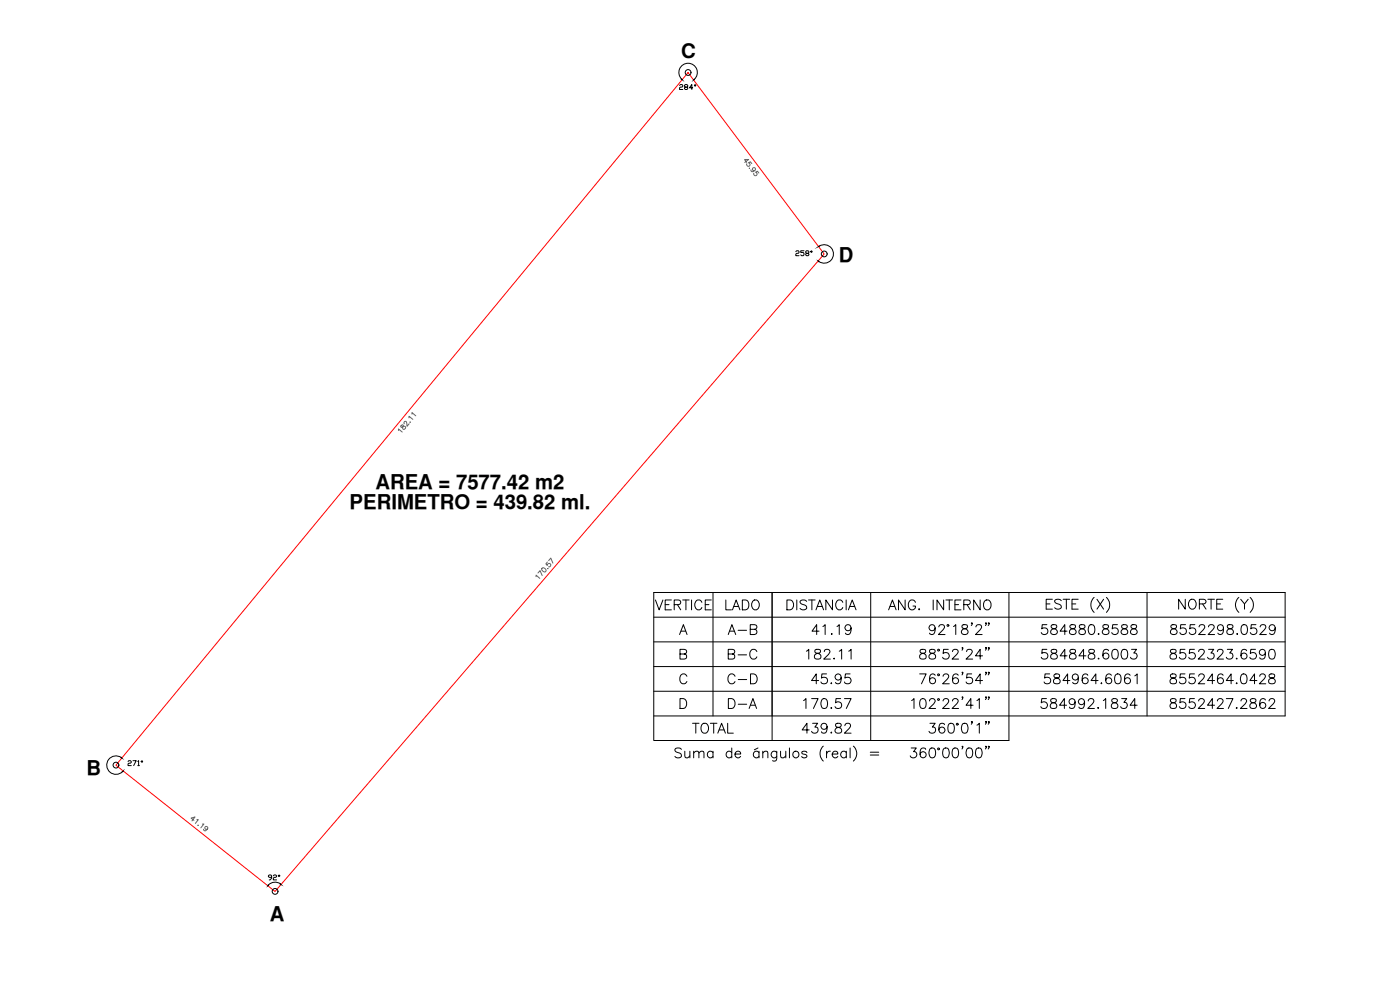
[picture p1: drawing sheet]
<svg xmlns="http://www.w3.org/2000/svg" width="420mm" height="297mm" viewBox="0 0 420 297" stroke-linecap="round" stroke-linejoin="round" font-family="sans-serif">
<!-- layer: Unknown Area Type -->
<path d="M206.5 21.8l40.8 54.4-164.8 191.3-47.7-37.9z" fill="none" stroke="#f00" stroke-width=".3"/>
<!-- layer: DISTANCIA -->
<g fill="none" stroke="#636466" stroke-width=".3">
<path d="M223.5 48.7l1.2-.8h-1.2l.6 .8M224.9 50.4v.2zM225.4 50.9l-.1 .2a.73 .73 0 0 0 1 .3 .73 .73 0 0 0 .4-.9 .47 .47 0 0 0-.7-.2 .47 .47 0 0 0-.1 .7 .47 .47 0 0 0 .6 .2M225.6 49.1l-.4-.6-.6 .4a.53 .53 0 0 1 .5 .6 .53 .53 0 0 1-.7 .4 .53 .53 0 0 1-.3-.8M227.7 51.9l-.4-.5-.5 .3a.54 .54 0 0 1 .5 .6 .54 .54 0 0 1-.7 .4 .54 .54 0 0 1-.3-.7M119.6 129.2v-.5l1.1 .9M120.3 127.8v.2l.3 .2a.61 .61 0 0 1 .6-.3 .61 .61 0 0 1 .5 .4l-.4 .5a.59 .59 0 0 1-.5-.4 .59 .59 0 0 1 .3-.7l-.4-.3zM121.4 127.1l-.1-.4 .5-.3 .4 1.5 .6-.8M122.7 125.4l.1-.5 1.1 .9M123 126.6l.2 .1zM123.6 124.3v-.5l1.2 1M160.9 173v-.4l1.1 .9"/>
<path d="M161.4 171.9l.7-.7 .6 1.5M162.7 170.4a.74 .74 0 0 1 1 .3 .74 .74 0 0 1-.1 .9l-1-.6zM164.3 168.6l-.5 .6 .4 .4a.53 .53 0 0 1 .6-.6 .53 .53 0 0 1 .5 .6 .53 .53 0 0 1-.7 .5M164.4 170.6l.1 .1zM164.7 168.2l.6-.8 .6 1.6M58.2 246.1l-.9-.6 1.2-.4-.9 1.2M59.1 245.9h.4l-.9 1.2M59.5 247.6h.1M60.7 247.2h.5l-.9 1.2M62.3 248.7a.47 .47 0 0 1-.8-.1 .47 .47 0 0 1 .3-.7 .47 .47 0 0 1 .6 .6l-.9 .8-.3-.2-.1-.3"/>
</g>
<!-- layer: ANGULOS -->
<path d="M204.5 23.7a2.77 2.77 0 0 1 .1-3.9 2.77 2.77 0 0 1 3.9 .1 2.77 2.77 0 0 1-.1 3.9M245.9 73.8a2.77 2.77 0 0 1 4.2 2.5 2.77 2.77 0 0 1-4.3 2.2M36.4 227.3a2.77 2.77 0 0 0-3.8 .6 2.77 2.77 0 0 0 .4 3.8 2.77 2.77 0 0 0 3.8-.2M38.4 228.5l.2-.3h.5l.3 .3-.3 .5-.7 .2v.5h1M39.9 228.2h1l-.8 1.5M41.3 228.5l.3-.3v1.5M41.3 229.7h.6M42.4 228.5l.2-.3 .2 .3-.2 .2z" fill="none" stroke="#000" stroke-width=".3"/>
<path d="M36.4 227.3l.2 .2zM36.7 231.5l.2-.2z" fill="#000" stroke="#000" stroke-width=".3"/>
<!-- layer: VERTICES -->
<g fill="none" stroke="#000" stroke-width=".3">
<circle cx="206.5" cy="21.8" r=".87"/>
<circle cx="247.4" cy="76.2" r=".87"/>
<circle cx="34.8" cy="229.6" r=".87"/>
<circle cx="82.6" cy="267.5" r=".87"/>
</g>
<!-- layer: DATOS_TECNICOS -->
<g fill="none" stroke="#000" stroke-width=".3">
<path d="M214 177.8v37M231.7 177.8v44.4M261.3 177.8v44.4M302.8 177.8v44.4h-106.6v-44.4h189.5v37h-189.5M315.8 179.8h-1.8v3h1.8M319.1 179.8h1.9M320 179.8v3M323.6 179.8h-1.9v3h1.9M328.4 179.3a3 3 0 0 0 0 4.4M329.2 179.8l2 3M331.2 179.8l-2 3M332 179.3a3 3 0 0 1 0 4.4"/>
<path d="M344.2 177.8v37M355.7 179.8v3l-2-3v3M362.5 179.8h2M363.5 179.8v3M367 179.8h-1.8v3h1.8M371.8 179.3a2.96 2.96 0 0 0 0 4.4M372.3 179.8l1.2 1.4v1.6M374.6 179.8l-1.1 1.4M375.2 179.3a3 3 0 0 1 0 4.4M196.2 185.2h189.5M196.2 192.6h189.5M196.2 200h189.5"/>
<path d="M203.9 190.4l1.2-3 1.1 3M204.1 196.2l1.7-.1 .3-.5-.2-.5-.6-.3h-1.2v3l1.7-.2a.77 .77 0 0 0 .3-.8 .77 .77 0 0 0-.8-.6M204.4 189.4h1.4M276.3 195a.6 .6 0 0 0 .2 .9 1.07 1.07 0 0 1 1.2 .5 1.07 1.07 0 0 1 0 1.2l-1 .2-.6-.3a1.1 1.1 0 0 1 .1-1.2 1.1 1.1 0 0 1 1.2-.4 .6 .6 0 0 0 .3-.9zM279.1 195a.6 .6 0 0 0 .3 .9 1.05 1.05 0 0 1 1.2 .5 1.05 1.05 0 0 1-.1 1.2l-1 .2a.85 .85 0 0 1-.8-1 .85 .85 0 0 1 .9-.7l.9-.3 .2-.5a1.17 1.17 0 0 0-1.6-.3zM280.7 188.4a.93 .93 0 0 1-1.3 .9 .93 .93 0 0 1-.4-1.5 .93 .93 0 0 1 1.5 0 1.59 1.59 0 0 1-1 2.6l-.5-.4M281.8 188.1l.1-.4a.98 .98 0 0 1 1.4 0 .94 .94 0 0 1-.3 1.2l-1.4 1.5h2M284.6 194.8h-1.4l-.2 1.3a1.06 1.06 0 0 1 1.6-.1 1.06 1.06 0 0 1-.2 1.6 1.06 1.06 0 0 1-1.5-.4M285.9 195.5l.1-.4a1.02 1.02 0 0 1 1.4 0 .95 .95 0 0 1-.3 1.3l-1.4 1.4h2M286.2 188l.6-.6v3M288.8 187.6a.6 .6 0 0 0 .3 .9 1.1 1.1 0 0 1 1.1 .4 1.1 1.1 0 0 1 .2 1.2 1.04 1.04 0 0 1-1.2 .3 1.04 1.04 0 0 1-.7-1 1.75 1.75 0 0 1 1.7-1l.2-.6a1.1 1.1 0 0 0-1.6-.2zM289 194.4h-.3l.1-.2 .2 .2-.3 .7"/>
<path d="M290.1 195.5l.1-.4a.95 .95 0 0 1 1.6 .3l-.4 1-1.5 1.4h2M291.8 187h-.3l.1-.2 .2 .2-.3 .7M292.9 188.1l.2-.4a.98 .98 0 0 1 1.4 0 .94 .94 0 0 1-.3 1.2l-1.4 1.5h2M294.9 196.8h-2.1l1.4-2v3M296 187h-.3l.2-.2 .1 .2-.3 .7M296 194.4h-.3l.2-.2 .1 .2-.3 .7M296.9 187h-.3l.1-.2 .2 .2-.3 .7M296.9 194.4h-.3l.1-.2 .2 .2-.3 .7M314 181.2h1.1M318.5 180.2a1.12 1.12 0 0 0-1.1-.4 1.12 1.12 0 0 0-.9 .7 2.01 2.01 0 0 0 1.7 1l.3 .8a1.32 1.32 0 0 1-2 0M321.7 181.2h1.2M357 180.2l.3-.3a1.43 1.43 0 0 1 1.7 .7 1.43 1.43 0 0 1-.3 1.7l-.3 .3a1.4 1.4 0 0 1-1.7-.6 1.4 1.4 0 0 1 .3-1.8z"/>
<path d="M359.9 181.2h1.3a.79 .79 0 0 0 .7-.8l-.3-.5-.4-.1h-1.3v3M360.9 181.2l1 1.6M365.2 181.2h1.1M196.2 207.4h189.5M204.1 209.6h1a1.59 1.59 0 0 1 1 1.5 1.59 1.59 0 0 1-1 1.5h-1zM206.1 202.9a1.09 1.09 0 0 0-1.2-.7 1.09 1.09 0 0 0-.9 1.1 1.29 1.29 0 0 0 .3 1.5 1.29 1.29 0 0 0 1.4 .2l.4-.5M273.6 210.2l.7-.6v3M276 202.2h1.9l-1.4 3M276.4 209.8a.91 .91 0 0 1 1.4 .4 2.5 2.5 0 0 1-.3 2.2 .98 .98 0 0 1-1.4-.4 2.46 2.46 0 0 1 .3-2.2zM279 210.3l.1-.4 .4-.3a.93 .93 0 0 1 1.2 .6l-.5 1-1.4 1.4h2M279.1 217h1.6l-.9 1.2a.95 .95 0 0 1 1 1.1 .95 .95 0 0 1-1.3 .7l-.4-.1-.3-.5M280.7 202.6a.85 .85 0 0 0-1.3-.2 1.74 1.74 0 0 0 .4 2.8 .92 .92 0 0 0 1-.9 .92 .92 0 0 0-.9-1 .92 .92 0 0 0-.9 .9"/>
<path d="M283 202.9v-.1a.93 .93 0 0 1 1.2-.6l.4 .3a.95 .95 0 0 1-.3 1.3l-1.4 1.4h2M283 210.3v-.1a.93 .93 0 0 1 1.2-.6l.4 .3a.95 .95 0 0 1-.3 1.3l-1.4 1.4h2M283.4 217.4a.83 .83 0 0 0-.8-.4 .83 .83 0 0 0-.7 .6 1.69 1.69 0 0 0 .7 2.4 .92 .92 0 0 0 1-.9 .92 .92 0 0 0-.9-1 .92 .92 0 0 0-.9 .9M284.9 217.1a.98 .98 0 0 1 1.4 .5 2.57 2.57 0 0 1-.3 2.3 .98 .98 0 0 1-1.4-.5 2.57 2.57 0 0 1 .3-2.3zM285.9 210.3l.1-.4 .4-.3h.6l.4 .3a.95 .95 0 0 1-.3 1.3l-1.4 1.4h2M287.6 202.6a.84 .84 0 0 0-1.3-.2 1.74 1.74 0 0 0 .4 2.8 .92 .92 0 0 0 1-.9 .92 .92 0 0 0-.9-1 .92 .92 0 0 0-.9 .9M289 201.8l-.2 .1-.1-.1h.3l-.3 .7M289 209.2l-.2 .2-.1-.2h.3l-.3 .7M289 217.1a.97 .97 0 0 1 1.4 .5 1.49 1.49 0 0 1-1 2.4 1.61 1.61 0 0 1-.7-2.4zM291.6 202.2h-1.4l-.1 1.3a1.05 1.05 0 0 1 1.6 0 1.05 1.05 0 0 1-.3 1.6 1.05 1.05 0 0 1-1.5-.5M291.8 216.6h-.3h.3l-.3 .7M292 211.6h-2.1l1.5-2v3"/>
<path d="M293.2 210.2l.7-.6v3M293.2 217.6l.7-.6v3M294.9 204.2h-2.1l1.4-2v3M296 201.8l-.1 .1-.2-.1h.3l-.3 .7M296 209.2l-.1 .2-.2-.2h.3l-.3 .7M296 216.6h-.3h.3l-.3 .7M296.9 201.8l-.2 .1-.1-.1h.3l-.3 .7M296.9 209.2l-.2 .2-.1-.2h.3l-.3 .7M296.9 216.6h-.3h.3l-.3 .7M204.5 224.8a1.09 1.09 0 0 0-1.1-.4 1.09 1.09 0 0 0-.8 .7l.2 .4 1.1 .4a.74 .74 0 0 1 .3 1.3 1.29 1.29 0 0 1-1.6-.2M205.5 225.4l.1 1.8 .8 .2 .6-.6M207 225.4v2"/>
<path d="M208.2 225.9l.7-.5 .7 .1 .1 1.9M208.2 225.4v2M209.7 225.9l.7-.5 .7 .1 .2 1.9M214 225.8a.95 .95 0 0 0-1.4-.1 .95 .95 0 0 0 0 1.4 .95 .95 0 0 0 1.4-.1M214 225.4v2M219.6 225.8a.95 .95 0 0 0-1.4-.1 .95 .95 0 0 0 0 1.4 .95 .95 0 0 0 1.4-.1M219.6 224.4v3M220.6 226.2h1.7a.92 .92 0 0 0-1.3-.7 .92 .92 0 0 0-.3 1.5 .91 .91 0 0 0 1.6 0M227.5 224.4l-1.1 .6M227.8 225.8a.95 .95 0 0 0-1.4-.1 .95 .95 0 0 0 0 1.4 .95 .95 0 0 0 1.4-.1M227.8 225.4v2M228.9 225.9l.7-.5 .7 .1 .1 1.9"/>
<path d="M228.9 225.4v2M233.1 225.4l-.1 2.7a.82 .82 0 0 1-1.2 .1M233.1 225.8a.95 .95 0 0 0-1.4-.1 .95 .95 0 0 0 0 1.4 .95 .95 0 0 0 1.4-.1M234.3 225.4l.1 1.8 .7 .2 .7-.6M235.8 225.4v2M236.9 224.4v3M242.2 225.8a.91 .91 0 0 0-1.6 0l.1 .3 1.3 .4 .2 .5a.91 .91 0 0 1-1.6 0M247.1 223.9a3 3 0 0 0 0 4.5M248.1 225.4v2M249.2 225.4a.93 .93 0 0 0-1.1 .8M249.8 226.2h1.6a.91 .91 0 0 0-1.2-.7 .91 .91 0 0 0-.3 1.5 .87 .87 0 0 0 1.5 0M254 225.8a.95 .95 0 0 0-1.4-.1 .95 .95 0 0 0 0 1.4 .95 .95 0 0 0 1.4-.1"/>
<path d="M254 225.4v2M255.1 224.4v3M256.1 223.9a2.96 2.96 0 0 1 0 4.5M261.2 225.7h2.5M261.2 226.5h2.5M273.5 224.4h1.5l-.8 1.1a.99 .99 0 0 1 .7 1.6 .99 .99 0 0 1-1.7-.3M277.8 224.8a.88 .88 0 0 0-1.3-.2 2.28 2.28 0 0 0 0 2.6 .91 .91 0 0 0 1.4-.4 .91 .91 0 0 0-.6-1.2 .91 .91 0 0 0-1.2 .8M279.2 224.6a1.02 1.02 0 0 1 1.5 .4 1.96 1.96 0 0 1-.8 2.4h-.3a1.91 1.91 0 0 1-.4-2.8zM283.3 224.6a.97 .97 0 0 1 1.4 .4 1.52 1.52 0 0 1-1 2.4 1.91 1.91 0 0 1-.4-2.8zM286.2 224.6a.98 .98 0 0 1 1.4 .4 1.96 1.96 0 0 1-.8 2.4h-.2a1.91 1.91 0 0 1-.4-2.8zM289 224h-.3h.3l-.3 .7M290.4 224.6a1.02 1.02 0 0 1 1.4 .4 1.96 1.96 0 0 1-.7 2.4h-.3a1.91 1.91 0 0 1-.4-2.8z"/>
<path d="M293.2 224.6a.97 .97 0 0 1 1.4 .4 1.52 1.52 0 0 1-1 2.4 1.91 1.91 0 0 1-.4-2.8zM296 224h-.3h.3l-.3 .7M296.9 224h-.3h.3l-.3 .7"/>
<circle cx="281.7" cy="195.1" r=".28"/>
<circle cx="284.5" cy="187.7" r=".28"/>
<circle cx="281.7" cy="209.9" r=".28"/>
<circle cx="281.7" cy="202.5" r=".28"/>
<circle cx="287.3" cy="217.3" r=".28"/>
<circle cx="238.9" cy="226.4" r=".99"/>
<circle cx="281.7" cy="224.7" r=".28"/>
</g>
<g font-size="6.2">
<text x="195.4" y="184.1">VERTICE</text>
<text x="216.6" y="184.1">LADO</text>
<text x="234.9" y="184.1">DISTANCIA</text>
<text x="265.3" y="184.1">ANG. INTERNO</text>
<text x="217.3" y="191.6">A-B</text>
<text x="242.4" y="191.6">41.19</text>
<text x="311.1" y="191.6">584880.8588</text>
<text x="350" y="191.6">8552298.0529</text>
<text x="217.3" y="199">B-C</text>
<text x="240.9" y="199">182.11</text>
<text x="311.1" y="199">584848.6003</text>
<text x="350" y="199">8552323.6590</text>
<text x="217.3" y="206.4">C-D</text>
<text x="242.4" y="206.4">45.95</text>
<text x="312.2" y="206.4">584964.6061</text>
<text x="350" y="206.4">8552464.0428</text>
<text x="217.3" y="213.8">D-A</text>
<text x="239.9" y="213.8">170.57</text>
<text x="311.1" y="213.8">584992.1834</text>
<text x="350" y="213.8">8552427.2862</text>
<text x="206.7" y="221.2">TOTAL</text>
<text x="239.5" y="221.2">439.82</text>
</g>
<g font-size="6.1">
<text x="204.5" y="17.3">C</text>
<text x="251.8" y="78.6">D</text>
<text x="112.7" y="146.8">AREA = 7577.42 m2</text>
<text x="104.9" y="152.8">PERIMETRO = 439.82 ml.</text>
<text x="26" y="232.5">B</text>
<text x="81" y="276.4">A</text>
</g>
<text font-size="4.9" x="202.8" y="28.2">284°</text>
<g font-size="4.4">
<text x="237.8" y="78">258°</text>
<text x="79.4" y="265.3">92°</text>
</g>
</svg>
